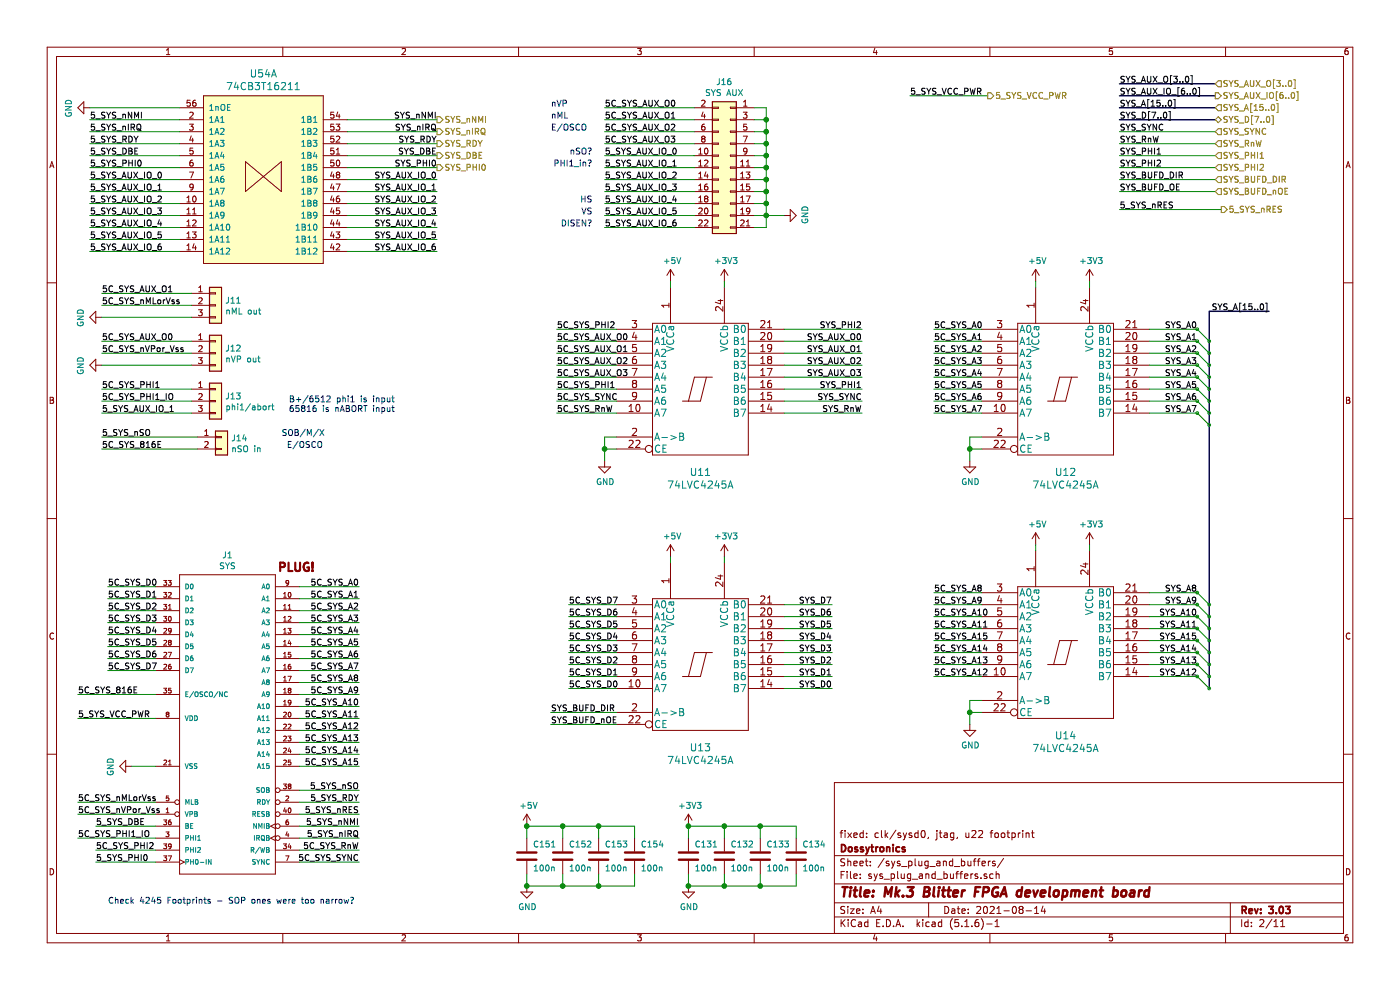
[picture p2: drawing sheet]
EESchema Schematic File Version 4
EELAYER 30 0
EELAYER END
$Descr A4 11693 8268
encoding utf-8
Sheet 2 11
Title "Mk.3 Blitter FPGA development board"
Date "2021-08-14"
Rev "3.03"
Comp "Dossytronics"
Comment1 "fixed: clk/sysd0, jtag, u22 footprint"
Comment2 ""
Comment3 ""
Comment4 ""
$EndDescr
$Comp
L 6502-plug:6502plug J1
U 1 1
P 1900 5800
F 0 "J1" H 1900 6965 50  0000 C CNN
F 1 "SYS" H 1900 6874 50  0000 C CNN
F 2 "mk3blit:DIP-40_W16.51mm_SMDSocket_LongPads-flipped" H 1900 5950 50  0001 C CNN
F 3 "" H 1900 5800 60  0001 C CNN
	1    1900 5800
	-1   0    0    -1  
$EndComp
Text Label 800  6900 0    50   ~ 0
5_SYS_DBE
Wire Wire Line
	800  6900 1300 6900
Text Label 650  6800 0    50   ~ 0
5C_SYS_nVPor_Vss
Text Label 650  6700 0    50   ~ 0
5C_SYS_nMLorVss
$Comp
L power:GND #PWR0101
U 1 1
P 1100 6400
F 0 "#PWR0101" H 1100 6150 50  0001 C CNN
F 1 "GND" H 1105 6227 50  0000 C CNN
F 2 "" H 1100 6400 50  0001 C CNN
F 3 "" H 1100 6400 50  0001 C CNN
	1    1100 6400
	0    1    1    0   
$EndComp
Wire Wire Line
	1100 6400 1300 6400
$Comp
L power:+3V3 #PWR0104
U 1 1
P 9100 4550
AR Path="/5DC0BBBB" Ref="#PWR0104"  Part="1" 
AR Path="/604AA0DD/5DC0BBBB" Ref="#PWR0104"  Part="1" 
F 0 "#PWR0104" H 9100 4400 50  0001 C CNN
F 1 "+3V3" H 9115 4723 50  0000 C CNN
F 2 "" H 9100 4550 50  0001 C CNN
F 3 "" H 9100 4550 50  0001 C CNN
	1    9100 4550
	1    0    0    -1  
$EndComp
Wire Wire Line
	9100 4600 9100 4550
Wire Wire Line
	8650 4600 8650 4550
$Comp
L power:+3V3 #PWR0106
U 1 1
P 9100 2350
AR Path="/5DC1130C" Ref="#PWR0106"  Part="1" 
AR Path="/604AA0DD/5DC1130C" Ref="#PWR0106"  Part="1" 
F 0 "#PWR0106" H 9100 2200 50  0001 C CNN
F 1 "+3V3" H 9115 2523 50  0000 C CNN
F 2 "" H 9100 2350 50  0001 C CNN
F 3 "" H 9100 2350 50  0001 C CNN
	1    9100 2350
	1    0    0    -1  
$EndComp
Wire Wire Line
	9100 2400 9100 2350
Wire Wire Line
	8650 2400 8650 2350
$Comp
L power:GND #PWR0107
U 1 1
P 8100 6050
F 0 "#PWR0107" H 8100 5800 50  0001 C CNN
F 1 "GND" H 8105 5877 50  0000 C CNN
F 2 "" H 8100 6050 50  0001 C CNN
F 3 "" H 8100 6050 50  0001 C CNN
	1    8100 6050
	1    0    0    -1  
$EndComp
Wire Wire Line
	8100 6050 8100 5950
Wire Wire Line
	8100 5850 8200 5850
Wire Wire Line
	8200 5950 8100 5950
Connection ~ 8100 5950
Wire Wire Line
	8100 5950 8100 5850
$Comp
L power:GND #PWR0108
U 1 1
P 8100 3850
F 0 "#PWR0108" H 8100 3600 50  0001 C CNN
F 1 "GND" H 8105 3677 50  0000 C CNN
F 2 "" H 8100 3850 50  0001 C CNN
F 3 "" H 8100 3850 50  0001 C CNN
	1    8100 3850
	1    0    0    -1  
$EndComp
Wire Wire Line
	8100 3850 8100 3750
Wire Wire Line
	8100 3650 8200 3650
Wire Wire Line
	8200 3750 8100 3750
Connection ~ 8100 3750
Wire Wire Line
	8100 3750 8100 3650
Text Label 3000 4900 2    50   ~ 0
5C_SYS_A0
Text Label 3000 5000 2    50   ~ 0
5C_SYS_A1
Text Label 3000 5100 2    50   ~ 0
5C_SYS_A2
Text Label 3000 5200 2    50   ~ 0
5C_SYS_A3
Text Label 3000 5300 2    50   ~ 0
5C_SYS_A4
Text Label 3000 5400 2    50   ~ 0
5C_SYS_A5
Text Label 3000 5500 2    50   ~ 0
5C_SYS_A6
Text Label 3000 5600 2    50   ~ 0
5C_SYS_A7
Text Label 3000 5700 2    50   ~ 0
5C_SYS_A8
Text Label 3000 5800 2    50   ~ 0
5C_SYS_A9
Text Label 3000 5900 2    50   ~ 0
5C_SYS_A10
Text Label 3000 6000 2    50   ~ 0
5C_SYS_A11
Text Label 3000 6100 2    50   ~ 0
5C_SYS_A12
Text Label 3000 6200 2    50   ~ 0
5C_SYS_A13
Text Label 3000 6300 2    50   ~ 0
5C_SYS_A14
Text Label 3000 6400 2    50   ~ 0
5C_SYS_A15
Wire Wire Line
	10000 4950 9600 4950
Wire Wire Line
	10000 5050 9600 5050
Wire Wire Line
	10000 5150 9600 5150
Wire Wire Line
	10000 5250 9600 5250
Text Label 10000 4950 2    50   ~ 0
SYS_A8
Text Label 10000 5050 2    50   ~ 0
SYS_A9
Text Label 10000 5150 2    50   ~ 0
SYS_A10
Text Label 10000 5250 2    50   ~ 0
SYS_A11
Wire Wire Line
	8200 4950 7800 4950
Wire Wire Line
	8200 5050 7800 5050
Wire Wire Line
	8200 5150 7800 5150
Wire Wire Line
	8200 5250 7800 5250
Text Label 7800 4950 0    50   ~ 0
5C_SYS_A8
Text Label 7800 5050 0    50   ~ 0
5C_SYS_A9
Text Label 7800 5150 0    50   ~ 0
5C_SYS_A10
Text Label 7800 5250 0    50   ~ 0
5C_SYS_A11
Wire Wire Line
	8200 2750 7800 2750
Wire Wire Line
	8200 2850 7800 2850
Wire Wire Line
	8200 2950 7800 2950
Wire Wire Line
	8200 3050 7800 3050
Wire Wire Line
	8200 3150 7800 3150
Wire Wire Line
	8200 3250 7800 3250
Wire Wire Line
	8200 3350 7800 3350
Wire Wire Line
	8200 3450 7800 3450
Text Label 7800 2750 0    50   ~ 0
5C_SYS_A0
Text Label 7800 2850 0    50   ~ 0
5C_SYS_A1
Text Label 7800 2950 0    50   ~ 0
5C_SYS_A2
Text Label 7800 3050 0    50   ~ 0
5C_SYS_A3
Text Label 7800 3150 0    50   ~ 0
5C_SYS_A4
Text Label 7800 3250 0    50   ~ 0
5C_SYS_A5
Text Label 7800 3350 0    50   ~ 0
5C_SYS_A6
Text Label 7800 3450 0    50   ~ 0
5C_SYS_A7
Wire Wire Line
	10000 2750 9600 2750
Wire Wire Line
	10000 2850 9600 2850
Wire Wire Line
	10000 2950 9600 2950
Wire Wire Line
	10000 3050 9600 3050
Wire Wire Line
	10000 3150 9600 3150
Wire Wire Line
	10000 3250 9600 3250
Wire Wire Line
	10000 3350 9600 3350
Wire Wire Line
	10000 3450 9600 3450
Text Label 10000 2750 2    50   ~ 0
SYS_A0
Text Label 10000 2850 2    50   ~ 0
SYS_A1
Text Label 10000 2950 2    50   ~ 0
SYS_A2
Text Label 10000 3050 2    50   ~ 0
SYS_A3
Text Label 10000 3150 2    50   ~ 0
SYS_A4
Text Label 10000 3250 2    50   ~ 0
SYS_A5
Text Label 10000 3350 2    50   ~ 0
SYS_A6
Text Label 10000 3450 2    50   ~ 0
SYS_A7
$Comp
L power:+3V3 #PWR0110
U 1 1
P 6050 4650
AR Path="/5DCDAE4B" Ref="#PWR0110"  Part="1" 
AR Path="/604AA0DD/5DCDAE4B" Ref="#PWR0110"  Part="1" 
F 0 "#PWR0110" H 6050 4500 50  0001 C CNN
F 1 "+3V3" H 6065 4823 50  0000 C CNN
F 2 "" H 6050 4650 50  0001 C CNN
F 3 "" H 6050 4650 50  0001 C CNN
	1    6050 4650
	1    0    0    -1  
$EndComp
Wire Wire Line
	6050 4700 6050 4650
Wire Wire Line
	5600 4700 5600 4650
Wire Wire Line
	5150 5750 4750 5750
Wire Wire Line
	5150 5650 4750 5650
Wire Wire Line
	5150 5550 4750 5550
Wire Wire Line
	5150 5450 4750 5450
Wire Wire Line
	5150 5350 4750 5350
Wire Wire Line
	5150 5250 4750 5250
Wire Wire Line
	5150 5150 4750 5150
Wire Wire Line
	5150 5050 4750 5050
Text Label 4750 5750 0    50   ~ 0
5C_SYS_D0
Text Label 4750 5650 0    50   ~ 0
5C_SYS_D1
Text Label 4750 5550 0    50   ~ 0
5C_SYS_D2
Text Label 4750 5450 0    50   ~ 0
5C_SYS_D3
Text Label 4750 5350 0    50   ~ 0
5C_SYS_D4
Text Label 4750 5250 0    50   ~ 0
5C_SYS_D5
Text Label 4750 5150 0    50   ~ 0
5C_SYS_D6
Text Label 4750 5050 0    50   ~ 0
5C_SYS_D7
Wire Wire Line
	1300 4900 900  4900
Wire Wire Line
	1300 5000 900  5000
Wire Wire Line
	1300 5100 900  5100
Wire Wire Line
	1300 5200 900  5200
Wire Wire Line
	1300 5300 900  5300
Wire Wire Line
	1300 5400 900  5400
Wire Wire Line
	1300 5500 900  5500
Wire Wire Line
	1300 5600 900  5600
Text Label 900  4900 0    50   ~ 0
5C_SYS_D0
Text Label 900  5000 0    50   ~ 0
5C_SYS_D1
Text Label 900  5100 0    50   ~ 0
5C_SYS_D2
Text Label 900  5200 0    50   ~ 0
5C_SYS_D3
Text Label 900  5300 0    50   ~ 0
5C_SYS_D4
Text Label 900  5400 0    50   ~ 0
5C_SYS_D5
Text Label 900  5500 0    50   ~ 0
5C_SYS_D6
Text Label 900  5600 0    50   ~ 0
5C_SYS_D7
Wire Wire Line
	800  7100 1300 7100
Text Label 650  7000 0    50   ~ 0
5C_SYS_PHI1_IO
Text Label 800  7100 0    50   ~ 0
5C_SYS_PHI2
Text Label 3000 7100 2    50   ~ 0
5C_SYS_RnW
Text Label 3000 7200 2    50   ~ 0
5C_SYS_SYNC
Text Label 4600 6050 0    50   ~ 0
SYS_BUFD_nOE
Text Label 4600 5950 0    50   ~ 0
SYS_BUFD_DIR
$Comp
L 74lvc4245:74LVC4245A U11
U 1 1
P 5850 3250
F 0 "U11" H 5850 2559 60  0000 C CNN
F 1 "74LVC4245A" H 5850 2453 60  0000 C CNN
F 2 "Housings_SSOP:TSSOP-24_4.4x7.8mm_Pitch0.65mm" H 5850 3250 60  0001 C CNN
F 3 "" H 5850 3250 60  0000 C CNN
	1    5850 3250
	1    0    0    -1  
$EndComp
$Comp
L power:+3V3 #PWR0112
U 1 1
P 6050 2350
AR Path="/5DE1AF7A" Ref="#PWR0112"  Part="1" 
AR Path="/604AA0DD/5DE1AF7A" Ref="#PWR0112"  Part="1" 
F 0 "#PWR0112" H 6050 2200 50  0001 C CNN
F 1 "+3V3" H 6065 2523 50  0000 C CNN
F 2 "" H 6050 2350 50  0001 C CNN
F 3 "" H 6050 2350 50  0001 C CNN
	1    6050 2350
	1    0    0    -1  
$EndComp
Wire Wire Line
	6050 2400 6050 2350
Wire Wire Line
	5600 2400 5600 2350
Wire Wire Line
	7200 3350 6550 3350
Wire Wire Line
	7200 2750 6550 2750
Text Label 7200 3250 2    50   ~ 0
SYS_PHI1
Text Label 7200 2750 2    50   ~ 0
SYS_PHI2
Wire Wire Line
	4650 3350 5150 3350
Wire Wire Line
	4650 2750 5150 2750
Text Label 4650 3250 0    50   ~ 0
5C_SYS_PHI1
Text Label 4650 2750 0    50   ~ 0
5C_SYS_PHI2
$Comp
L power:GND #PWR0113
U 1 1
P 5050 3850
F 0 "#PWR0113" H 5050 3600 50  0001 C CNN
F 1 "GND" H 5055 3677 50  0000 C CNN
F 2 "" H 5050 3850 50  0001 C CNN
F 3 "" H 5050 3850 50  0001 C CNN
	1    5050 3850
	1    0    0    -1  
$EndComp
Wire Wire Line
	5050 3850 5050 3750
Wire Wire Line
	5050 3650 5150 3650
Wire Wire Line
	5150 3750 5050 3750
Connection ~ 5050 3750
Wire Wire Line
	5050 3750 5050 3650
Text Label 7200 3350 2    50   ~ 0
SYS_SYNC
Text Label 7200 3450 2    50   ~ 0
SYS_RnW
Text Label 4650 3450 0    50   ~ 0
5C_SYS_RnW
Text Label 4650 3350 0    50   ~ 0
5C_SYS_SYNC
Wire Wire Line
	4650 3250 5150 3250
Wire Wire Line
	4650 3450 5150 3450
Wire Wire Line
	6550 3250 7200 3250
Wire Wire Line
	6550 3450 7200 3450
$Comp
L power:+3V3 #PWR0115
U 1 1
P 5750 6900
AR Path="/5DFF340B" Ref="#PWR0115"  Part="1" 
AR Path="/604AA0DD/5DFF340B" Ref="#PWR0115"  Part="1" 
F 0 "#PWR0115" H 5750 6750 50  0001 C CNN
F 1 "+3V3" H 5765 7073 50  0000 C CNN
F 2 "" H 5750 6900 50  0001 C CNN
F 3 "" H 5750 6900 50  0001 C CNN
	1    5750 6900
	1    0    0    -1  
$EndComp
$Comp
L Device:C C151
U 1 1
P 4400 7150
F 0 "C151" H 4450 7250 50  0000 L CNN
F 1 "100n" H 4450 7050 50  0000 L CNN
F 2 "Capacitors_SMD:C_0805" H 4438 7000 50  0001 C CNN
F 3 "~" H 4400 7150 50  0001 C CNN
	1    4400 7150
	1    0    0    -1  
$EndComp
$Comp
L Device:C C152
U 1 1
P 4700 7150
F 0 "C152" H 4750 7250 50  0000 L CNN
F 1 "100n" H 4750 7050 50  0000 L CNN
F 2 "Capacitors_SMD:C_0805" H 4738 7000 50  0001 C CNN
F 3 "~" H 4700 7150 50  0001 C CNN
	1    4700 7150
	1    0    0    -1  
$EndComp
$Comp
L Device:C C153
U 1 1
P 5000 7150
F 0 "C153" H 5050 7250 50  0000 L CNN
F 1 "100n" H 5050 7050 50  0000 L CNN
F 2 "Capacitors_SMD:C_0805" H 5038 7000 50  0001 C CNN
F 3 "~" H 5000 7150 50  0001 C CNN
	1    5000 7150
	1    0    0    -1  
$EndComp
$Comp
L Device:C C154
U 1 1
P 5300 7150
F 0 "C154" H 5350 7250 50  0000 L CNN
F 1 "100n" H 5350 7050 50  0000 L CNN
F 2 "Capacitors_SMD:C_0805" H 5338 7000 50  0001 C CNN
F 3 "~" H 5300 7150 50  0001 C CNN
	1    5300 7150
	1    0    0    -1  
$EndComp
$Comp
L Device:C C131
U 1 1
P 5750 7150
F 0 "C131" H 5800 7250 50  0000 L CNN
F 1 "100n" H 5800 7050 50  0000 L CNN
F 2 "Capacitors_SMD:C_0805" H 5788 7000 50  0001 C CNN
F 3 "~" H 5750 7150 50  0001 C CNN
	1    5750 7150
	1    0    0    -1  
$EndComp
$Comp
L Device:C C132
U 1 1
P 6050 7150
F 0 "C132" H 6100 7250 50  0000 L CNN
F 1 "100n" H 6100 7050 50  0000 L CNN
F 2 "Capacitors_SMD:C_0805" H 6088 7000 50  0001 C CNN
F 3 "~" H 6050 7150 50  0001 C CNN
	1    6050 7150
	1    0    0    -1  
$EndComp
$Comp
L Device:C C133
U 1 1
P 6350 7150
F 0 "C133" H 6400 7250 50  0000 L CNN
F 1 "100n" H 6400 7050 50  0000 L CNN
F 2 "Capacitors_SMD:C_0805" H 6388 7000 50  0001 C CNN
F 3 "~" H 6350 7150 50  0001 C CNN
	1    6350 7150
	1    0    0    -1  
$EndComp
$Comp
L Device:C C134
U 1 1
P 6650 7150
F 0 "C134" H 6700 7250 50  0000 L CNN
F 1 "100n" H 6700 7050 50  0000 L CNN
F 2 "Capacitors_SMD:C_0805" H 6688 7000 50  0001 C CNN
F 3 "~" H 6650 7150 50  0001 C CNN
	1    6650 7150
	1    0    0    -1  
$EndComp
Wire Wire Line
	5300 7000 5300 6900
Wire Wire Line
	5300 6900 5000 6900
Wire Wire Line
	4400 6900 4400 7000
Wire Wire Line
	4700 7000 4700 6900
Connection ~ 4700 6900
Wire Wire Line
	4700 6900 4400 6900
Wire Wire Line
	5000 7000 5000 6900
Connection ~ 5000 6900
Wire Wire Line
	5000 6900 4700 6900
$Comp
L power:GND #PWR0116
U 1 1
P 4400 7400
F 0 "#PWR0116" H 4400 7150 50  0001 C CNN
F 1 "GND" H 4405 7227 50  0000 C CNN
F 2 "" H 4400 7400 50  0001 C CNN
F 3 "" H 4400 7400 50  0001 C CNN
	1    4400 7400
	1    0    0    -1  
$EndComp
Wire Wire Line
	4400 7400 4700 7400
Wire Wire Line
	5300 7400 5300 7300
Wire Wire Line
	5000 7300 5000 7400
Connection ~ 5000 7400
Wire Wire Line
	5000 7400 5300 7400
Wire Wire Line
	4700 7300 4700 7400
Connection ~ 4700 7400
Wire Wire Line
	4700 7400 5000 7400
Wire Wire Line
	4400 7300 4400 7400
$Comp
L power:GND #PWR0117
U 1 1
P 5750 7400
F 0 "#PWR0117" H 5750 7150 50  0001 C CNN
F 1 "GND" H 5755 7227 50  0000 C CNN
F 2 "" H 5750 7400 50  0001 C CNN
F 3 "" H 5750 7400 50  0001 C CNN
	1    5750 7400
	1    0    0    -1  
$EndComp
Wire Wire Line
	5750 7400 6050 7400
Wire Wire Line
	6650 7400 6650 7300
Wire Wire Line
	6350 7300 6350 7400
Connection ~ 6350 7400
Wire Wire Line
	6350 7400 6650 7400
Wire Wire Line
	6050 7300 6050 7400
Connection ~ 6050 7400
Wire Wire Line
	6050 7400 6350 7400
Wire Wire Line
	5750 7300 5750 7400
Wire Wire Line
	6650 7000 6650 6900
Wire Wire Line
	6650 6900 6350 6900
Wire Wire Line
	5750 6900 5750 7000
Wire Wire Line
	6050 7000 6050 6900
Connection ~ 6050 6900
Wire Wire Line
	6050 6900 5750 6900
Wire Wire Line
	6350 7000 6350 6900
Connection ~ 6350 6900
Wire Wire Line
	6350 6900 6050 6900
Text Label 7800 5350 0    50   ~ 0
5C_SYS_A15
Text Label 7800 5450 0    50   ~ 0
5C_SYS_A14
Text Label 7800 5550 0    50   ~ 0
5C_SYS_A13
Text Label 7800 5650 0    50   ~ 0
5C_SYS_A12
Wire Wire Line
	8200 5650 7800 5650
Wire Wire Line
	8200 5550 7800 5550
Wire Wire Line
	8200 5450 7800 5450
Wire Wire Line
	8200 5350 7800 5350
Text Label 10000 5350 2    50   ~ 0
SYS_A15
Text Label 10000 5450 2    50   ~ 0
SYS_A14
Text Label 10000 5550 2    50   ~ 0
SYS_A13
Text Label 10000 5650 2    50   ~ 0
SYS_A12
Wire Wire Line
	10000 5650 9600 5650
Wire Wire Line
	10000 5550 9600 5550
Wire Wire Line
	10000 5450 9600 5450
Wire Wire Line
	10000 5350 9600 5350
$Comp
L 74lvc4245:74LVC4245A U13
U 1 1
P 5850 5550
F 0 "U13" H 5850 4859 60  0000 C CNN
F 1 "74LVC4245A" H 5850 4753 60  0000 C CNN
F 2 "Housings_SSOP:TSSOP-24_4.4x7.8mm_Pitch0.65mm" H 5850 5550 60  0001 C CNN
F 3 "" H 5850 5550 60  0000 C CNN
	1    5850 5550
	1    0    0    -1  
$EndComp
$Comp
L 74lvc4245:74LVC4245A U12
U 1 1
P 8900 3250
F 0 "U12" H 8900 2559 60  0000 C CNN
F 1 "74LVC4245A" H 8900 2453 60  0000 C CNN
F 2 "Housings_SSOP:TSSOP-24_4.4x7.8mm_Pitch0.65mm" H 8900 3250 60  0001 C CNN
F 3 "" H 8900 3250 60  0000 C CNN
	1    8900 3250
	1    0    0    -1  
$EndComp
$Comp
L 74lvc4245:74LVC4245A U14
U 1 1
P 8900 5450
F 0 "U14" H 8900 4759 60  0000 C CNN
F 1 "74LVC4245A" H 8900 4653 60  0000 C CNN
F 2 "Housings_SSOP:TSSOP-24_4.4x7.8mm_Pitch0.65mm" H 8900 5450 60  0001 C CNN
F 3 "" H 8900 5450 60  0000 C CNN
	1    8900 5450
	1    0    0    -1  
$EndComp
Wire Wire Line
	800  7200 1300 7200
Text Label 800  7200 0    50   ~ 0
5_SYS_PHI0
Text Label 3000 6600 2    50   ~ 0
5_SYS_nSO
Text Label 3000 6700 2    50   ~ 0
5_SYS_RDY
Text Label 3000 6800 2    50   ~ 0
5_SYS_nRES
Text Label 3000 6900 2    50   ~ 0
5_SYS_nNMI
Text Label 3000 7000 2    50   ~ 0
5_SYS_nIRQ
Wire Wire Line
	2500 4900 3000 4900
Wire Wire Line
	2500 5000 3000 5000
Wire Wire Line
	2500 5100 3000 5100
Wire Wire Line
	2500 5200 3000 5200
Wire Wire Line
	2500 5300 3000 5300
Wire Wire Line
	2500 5400 3000 5400
Wire Wire Line
	2500 5500 3000 5500
Wire Wire Line
	2500 5600 3000 5600
Wire Wire Line
	2500 5700 3000 5700
Wire Wire Line
	2500 5800 3000 5800
Wire Wire Line
	2500 5900 3000 5900
Wire Wire Line
	2500 6000 3000 6000
Wire Wire Line
	2500 6100 3000 6100
Wire Wire Line
	2500 6200 3000 6200
Wire Wire Line
	2500 6300 3000 6300
Wire Wire Line
	2500 6400 3000 6400
Wire Wire Line
	2500 6600 3000 6600
Wire Wire Line
	2500 6700 3000 6700
Wire Wire Line
	2500 6800 3000 6800
Wire Wire Line
	2500 6900 3000 6900
Wire Wire Line
	2500 7000 3000 7000
Wire Wire Line
	2500 7100 3000 7100
Wire Wire Line
	2500 7200 3000 7200
Wire Wire Line
	4600 5950 5150 5950
Wire Wire Line
	4600 6050 5150 6050
Wire Wire Line
	650  6700 1300 6700
Wire Wire Line
	650  6800 1300 6800
Wire Wire Line
	6550 3050 7200 3050
Wire Wire Line
	6550 3150 7200 3150
Text Label 5050 1100 0    50   ~ 0
5C_SYS_AUX_O2
Text Label 5050 1200 0    50   ~ 0
5C_SYS_AUX_O3
$Comp
L Connector_Generic:Conn_01x03 J11
U 1 1
P 1800 2550
F 0 "J11" H 1880 2592 50  0000 L CNN
F 1 "nML out" H 1880 2501 50  0000 L CNN
F 2 "Connector_PinHeader_2.54mm:PinHeader_1x03_P2.54mm_Vertical" H 1800 2550 50  0001 C CNN
F 3 "~" H 1800 2550 50  0001 C CNN
	1    1800 2550
	1    0    0    -1  
$EndComp
$Comp
L Connector_Generic:Conn_01x03 J12
U 1 1
P 1800 2950
F 0 "J12" H 1880 2992 50  0000 L CNN
F 1 "nVP out" H 1880 2901 50  0000 L CNN
F 2 "Connector_PinHeader_2.54mm:PinHeader_1x03_P2.54mm_Vertical" H 1800 2950 50  0001 C CNN
F 3 "~" H 1800 2950 50  0001 C CNN
	1    1800 2950
	1    0    0    -1  
$EndComp
Text Label 850  2450 0    50   ~ 0
5C_SYS_AUX_O1
Text Label 850  2950 0    50   ~ 0
5C_SYS_nVPor_Vss
$Comp
L power:GND #PWR0118
U 1 1
P 850 3050
F 0 "#PWR0118" H 850 2800 50  0001 C CNN
F 1 "GND" H 855 2877 50  0000 C CNN
F 2 "" H 850 3050 50  0001 C CNN
F 3 "" H 850 3050 50  0001 C CNN
	1    850  3050
	0    1    1    0   
$EndComp
$Comp
L power:GND #PWR0119
U 1 1
P 850 2650
F 0 "#PWR0119" H 850 2400 50  0001 C CNN
F 1 "GND" H 855 2477 50  0000 C CNN
F 2 "" H 850 2650 50  0001 C CNN
F 3 "" H 850 2650 50  0001 C CNN
	1    850  2650
	0    1    1    0   
$EndComp
Wire Wire Line
	850  2650 1600 2650
Wire Wire Line
	850  2850 1600 2850
Wire Wire Line
	1600 2950 850  2950
Wire Wire Line
	850  3050 1600 3050
Text HLabel 10150 900  2    50   Input ~ 0
SYS_A[15..0]
Text HLabel 10150 1000 2    50   BiDi ~ 0
SYS_D[7..0]
Text Label 9350 900  0    50   ~ 0
SYS_A[15..0]
Wire Bus Line
	9350 900  10150 900 
Wire Bus Line
	9350 1000 10150 1000
Text Label 9350 1000 0    50   ~ 0
SYS_D[7..0]
Text Label 9350 1300 0    50   ~ 0
SYS_PHI1
Text Label 9350 1400 0    50   ~ 0
SYS_PHI2
Text Label 9350 1100 0    50   ~ 0
SYS_SYNC
Text Label 9350 1200 0    50   ~ 0
SYS_RnW
Text Label 9350 700  0    50   ~ 0
SYS_AUX_O[3..0]
Text HLabel 10150 700  2    50   Input ~ 0
SYS_AUX_O[3..0]
Text HLabel 10150 1100 2    50   Input ~ 0
SYS_SYNC
Text HLabel 10150 1200 2    50   Input ~ 0
SYS_RnW
Text HLabel 10150 1300 2    50   Input ~ 0
SYS_PHI1
Text HLabel 10150 1400 2    50   Input ~ 0
SYS_PHI2
Text Label 9350 1500 0    50   ~ 0
SYS_BUFD_DIR
Text Label 9350 1600 0    50   ~ 0
SYS_BUFD_OE
Text HLabel 10150 1500 2    50   Input ~ 0
SYS_BUFD_DIR
Text HLabel 10150 1600 2    50   Input ~ 0
SYS_BUFD_nOE
Text Label 9350 800  0    50   ~ 0
SYS_AUX_IO_[6..0]
Text HLabel 10150 800  2    50   Output ~ 0
SYS_AUX_IO[6..0]
Wire Bus Line
	9350 700  10150 700 
Wire Bus Line
	9350 800  10150 800 
Wire Wire Line
	9350 1100 10150 1100
Wire Wire Line
	9350 1200 10150 1200
Wire Wire Line
	9350 1300 10150 1300
Wire Wire Line
	9350 1400 10150 1400
Wire Wire Line
	9350 1500 10150 1500
Wire Wire Line
	9350 1600 10150 1600
Wire Wire Line
	4650 2850 5150 2850
Wire Wire Line
	5150 2950 4650 2950
Text Label 4650 2850 0    50   ~ 0
5C_SYS_AUX_O0
Text Label 4650 2950 0    50   ~ 0
5C_SYS_AUX_O1
Wire Wire Line
	6550 2850 7200 2850
Wire Wire Line
	6550 2950 7200 2950
Text Label 7200 2850 2    50   ~ 0
SYS_AUX_O0
Text Label 7200 2950 2    50   ~ 0
SYS_AUX_O1
Text Label 7200 3050 2    50   ~ 0
SYS_AUX_O2
Text Label 7200 3150 2    50   ~ 0
SYS_AUX_O3
Wire Wire Line
	5050 1300 5800 1300
Wire Wire Line
	5050 1400 5800 1400
Wire Wire Line
	5050 1100 5800 1100
Wire Wire Line
	5050 1200 5800 1200
Wire Wire Line
	5050 1500 5800 1500
Wire Wire Line
	5050 1600 5800 1600
Wire Wire Line
	5050 1700 5800 1700
Wire Wire Line
	5050 1800 5800 1800
Wire Wire Line
	4650 3050 5150 3050
Wire Wire Line
	5150 3150 4650 3150
Text Label 4650 3050 0    50   ~ 0
5C_SYS_AUX_O2
Text Label 4650 3150 0    50   ~ 0
5C_SYS_AUX_O3
Text Label 5050 1300 0    50   ~ 0
5_SYS_AUX_IO_0
Text Label 5050 1400 0    50   ~ 0
5_SYS_AUX_IO_1
Text Label 5050 1500 0    50   ~ 0
5_SYS_AUX_IO_2
Text Label 5050 1600 0    50   ~ 0
5_SYS_AUX_IO_3
Text Label 5050 1700 0    50   ~ 0
5_SYS_AUX_IO_4
Text Label 850  3450 0    50   ~ 0
5_SYS_AUX_IO_1
Text Label 650  6000 0    50   ~ 0
5_SYS_VCC_PWR
Wire Wire Line
	650  6000 1300 6000
Text Label 7600 800  0    50   ~ 0
5_SYS_VCC_PWR
Text HLabel 8250 800  2    50   Output ~ 0
5_SYS_VCC_PWR
Wire Wire Line
	7600 800  8250 800 
$Comp
L Connector_Generic:Conn_01x03 J13
U 1 1
P 1800 3350
F 0 "J13" H 1880 3392 50  0000 L CNN
F 1 "phi1/abort" H 1880 3301 50  0000 L CNN
F 2 "Connector_PinHeader_2.54mm:PinHeader_1x03_P2.54mm_Vertical" H 1800 3350 50  0001 C CNN
F 3 "~" H 1800 3350 50  0001 C CNN
	1    1800 3350
	1    0    0    -1  
$EndComp
Text Notes 3300 3450 2    50   ~ 0
B+/6512 phi1 is input\n65816 is nABORT input
Wire Wire Line
	1600 2550 850  2550
Wire Wire Line
	850  2450 1600 2450
Text Label 850  2850 0    50   ~ 0
5C_SYS_AUX_O0
Text Label 850  2550 0    50   ~ 0
5C_SYS_nMLorVss
Wire Wire Line
	850  3450 1600 3450
Wire Wire Line
	1600 3350 850  3350
Wire Wire Line
	850  3250 1600 3250
Wire Wire Line
	650  7000 1300 7000
Text Label 850  3350 0    50   ~ 0
5C_SYS_PHI1_IO
Text Label 850  3250 0    50   ~ 0
5C_SYS_PHI1
Text Label 5050 1800 0    50   ~ 0
5_SYS_AUX_IO_5
Text Notes 4950 1700 2    50   ~ 0
HS
Text Notes 4950 1800 2    50   ~ 0
VS
Text Notes 4950 1900 2    50   ~ 0
DISEN?
Text Notes 4950 1400 2    50   ~ 0
PHI1_in?
$Comp
L power:+5V #PWR0103
U 1 1
P 5600 2350
F 0 "#PWR0103" H 5600 2200 50  0001 C CNN
F 1 "+5V" H 5615 2523 50  0000 C CNN
F 2 "" H 5600 2350 50  0001 C CNN
F 3 "" H 5600 2350 50  0001 C CNN
	1    5600 2350
	1    0    0    -1  
$EndComp
$Comp
L power:+5V #PWR0105
U 1 1
P 8650 2350
F 0 "#PWR0105" H 8650 2200 50  0001 C CNN
F 1 "+5V" H 8665 2523 50  0000 C CNN
F 2 "" H 8650 2350 50  0001 C CNN
F 3 "" H 8650 2350 50  0001 C CNN
	1    8650 2350
	1    0    0    -1  
$EndComp
$Comp
L power:+5V #PWR0109
U 1 1
P 8650 4550
F 0 "#PWR0109" H 8650 4400 50  0001 C CNN
F 1 "+5V" H 8665 4723 50  0000 C CNN
F 2 "" H 8650 4550 50  0001 C CNN
F 3 "" H 8650 4550 50  0001 C CNN
	1    8650 4550
	1    0    0    -1  
$EndComp
$Comp
L power:+5V #PWR0111
U 1 1
P 5600 4650
F 0 "#PWR0111" H 5600 4500 50  0001 C CNN
F 1 "+5V" H 5615 4823 50  0000 C CNN
F 2 "" H 5600 4650 50  0001 C CNN
F 3 "" H 5600 4650 50  0001 C CNN
	1    5600 4650
	1    0    0    -1  
$EndComp
$Comp
L power:+5V #PWR0114
U 1 1
P 4400 6900
F 0 "#PWR0114" H 4400 6750 50  0001 C CNN
F 1 "+5V" H 4415 7073 50  0000 C CNN
F 2 "" H 4400 6900 50  0001 C CNN
F 3 "" H 4400 6900 50  0001 C CNN
	1    4400 6900
	1    0    0    -1  
$EndComp
Connection ~ 4400 6900
Connection ~ 4400 7400
Text Notes 2350 3650 0    50   ~ 0
SOB/M/X
Text Label 850  3650 0    50   ~ 0
5_SYS_nSO
$Comp
L Connector_Generic:Conn_01x02 J14
U 1 1
P 1850 3650
F 0 "J14" H 1930 3642 50  0000 L CNN
F 1 "nSO in" H 1930 3551 50  0000 L CNN
F 2 "Connector_PinHeader_2.54mm:PinHeader_1x02_P2.54mm_Vertical" H 1850 3650 50  0001 C CNN
F 3 "~" H 1850 3650 50  0001 C CNN
	1    1850 3650
	1    0    0    -1  
$EndComp
Text Notes 4950 1300 2    50   ~ 0
nSO?
Wire Wire Line
	5050 900  5800 900 
Text Label 5050 900  0    50   ~ 0
5C_SYS_AUX_O0
Text Label 5050 1000 0    50   ~ 0
5C_SYS_AUX_O1
Wire Wire Line
	5050 1000 5800 1000
Text Notes 4600 1000 0    50   ~ 0
nML
Text Notes 4600 900  0    50   ~ 0
nVP
$Comp
L power:GND #PWR0159
U 1 1
P 6550 1800
F 0 "#PWR0159" H 6550 1550 50  0001 C CNN
F 1 "GND" H 6555 1627 50  0000 C CNN
F 2 "" H 6550 1800 50  0001 C CNN
F 3 "" H 6550 1800 50  0001 C CNN
	1    6550 1800
	0    -1   -1   0   
$EndComp
Wire Wire Line
	6550 1800 6400 1800
Wire Wire Line
	6300 900  6400 900 
Wire Wire Line
	6400 900  6400 1000
Connection ~ 6400 1800
Wire Wire Line
	6400 1800 6300 1800
Wire Wire Line
	6300 1700 6400 1700
Connection ~ 6400 1700
Wire Wire Line
	6400 1700 6400 1800
Wire Wire Line
	6300 1600 6400 1600
Connection ~ 6400 1600
Wire Wire Line
	6400 1600 6400 1700
Wire Wire Line
	6300 1500 6400 1500
Connection ~ 6400 1500
Wire Wire Line
	6400 1500 6400 1600
Wire Wire Line
	6300 1400 6400 1400
Connection ~ 6400 1400
Wire Wire Line
	6400 1400 6400 1500
Wire Wire Line
	6300 1300 6400 1300
Connection ~ 6400 1300
Wire Wire Line
	6400 1300 6400 1400
Wire Wire Line
	6300 1200 6400 1200
Connection ~ 6400 1200
Wire Wire Line
	6400 1200 6400 1300
Wire Wire Line
	6300 1100 6400 1100
Connection ~ 6400 1100
Wire Wire Line
	6400 1100 6400 1200
Wire Wire Line
	6300 1000 6400 1000
Connection ~ 6400 1000
Wire Wire Line
	6400 1000 6400 1100
Wire Wire Line
	850  3650 1650 3650
Wire Wire Line
	850  3750 1650 3750
$Comp
L 74cb3t16211:74CB3T16211 U?
U 1 1
P 2200 2500
AR Path="/6045FF62/6062A0BF/605FCE89" Ref="U?"  Part="2" 
AR Path="/604AA0DD/605FCE89" Ref="U54"  Part="1" 
F 0 "U54" H 2200 4387 60  0000 C CNN
F 1 "74CB3T16211" H 2200 4281 60  0000 C CNN
F 2 "Housings_SSOP:TSSOP-56_6.1x14mm_Pitch0.5mm" H 2200 2500 60  0001 C CNN
F 3 "" H 2200 2500 60  0001 C CNN
	1    2200 2500
	1    0    0    -1  
$EndComp
Text Label 9350 1750 0    50   ~ 0
5_SYS_nRES
Text Label 750  1000 0    50   ~ 0
5_SYS_nNMI
Text Label 750  1100 0    50   ~ 0
5_SYS_nIRQ
Wire Wire Line
	750  2100 1500 2100
Wire Wire Line
	750  1100 1500 1100
Wire Wire Line
	750  1000 1500 1000
Wire Wire Line
	750  1500 1500 1500
Wire Wire Line
	750  1600 1500 1600
Wire Wire Line
	750  1700 1500 1700
Wire Wire Line
	750  1800 1500 1800
Wire Wire Line
	750  1900 1500 1900
Wire Wire Line
	750  2000 1500 2000
$Comp
L power:GND #PWR0178
U 1 1
P 750 900
AR Path="/604AA0DD/605FCEA2" Ref="#PWR0178"  Part="1" 
AR Path="/6045FF62/6062A0BF/605FCEA2" Ref="#PWR?"  Part="1" 
F 0 "#PWR0178" H 750 650 50  0001 C CNN
F 1 "GND" H 755 727 50  0000 C CNN
F 2 "" H 750 900 50  0001 C CNN
F 3 "" H 750 900 50  0001 C CNN
	1    750  900 
	0    1    1    0   
$EndComp
Text Label 750  1500 0    50   ~ 0
5_SYS_AUX_IO_0
Text Label 750  1600 0    50   ~ 0
5_SYS_AUX_IO_1
Text Label 750  1700 0    50   ~ 0
5_SYS_AUX_IO_2
Text Label 750  1800 0    50   ~ 0
5_SYS_AUX_IO_3
Text Label 750  1900 0    50   ~ 0
5_SYS_AUX_IO_4
Text Label 750  2000 0    50   ~ 0
5_SYS_AUX_IO_5
Text Label 3650 1200 2    50   ~ 0
SYS_RDY
Text Label 3650 1000 2    50   ~ 0
SYS_nNMI
Text Label 3650 1100 2    50   ~ 0
SYS_nIRQ
Text Label 3650 1400 2    50   ~ 0
SYS_PHI0
Text Label 3650 1300 2    50   ~ 0
SYS_DBE
Wire Wire Line
	3650 1200 2900 1200
Wire Wire Line
	3650 2100 2900 2100
Wire Wire Line
	3650 1000 2900 1000
Wire Wire Line
	3650 1100 2900 1100
Wire Wire Line
	3650 1400 2900 1400
Wire Wire Line
	3650 1300 2900 1300
Wire Wire Line
	3650 1500 2900 1500
Wire Wire Line
	3650 1600 2900 1600
Wire Wire Line
	3650 1700 2900 1700
Wire Wire Line
	3650 1800 2900 1800
Wire Wire Line
	3650 1900 2900 1900
Wire Wire Line
	3650 2000 2900 2000
Text Label 3650 1500 2    50   ~ 0
SYS_AUX_IO_0
Text Label 3650 1600 2    50   ~ 0
SYS_AUX_IO_1
Text Label 3650 1700 2    50   ~ 0
SYS_AUX_IO_2
Text Label 3650 1800 2    50   ~ 0
SYS_AUX_IO_3
Text Label 3650 1900 2    50   ~ 0
SYS_AUX_IO_4
Text Label 3650 2000 2    50   ~ 0
SYS_AUX_IO_5
Text HLabel 3650 1200 2    50   Output ~ 0
SYS_RDY
Text HLabel 10200 1750 2    50   Output ~ 0
5_SYS_nRES
Text HLabel 3650 1000 2    50   Output ~ 0
SYS_nNMI
Text HLabel 3650 1100 2    50   Output ~ 0
SYS_nIRQ
Text HLabel 3650 1400 2    50   Output ~ 0
SYS_PHI0
Text HLabel 3650 1300 2    50   Output ~ 0
SYS_DBE
Connection ~ 5750 6900
Connection ~ 5750 7400
Text Label 10600 2600 2    50   ~ 0
SYS_A[15..0]
Entry Wire Line
	10000 2750 10100 2850
Entry Wire Line
	10000 2850 10100 2950
Entry Wire Line
	10000 2950 10100 3050
Entry Wire Line
	10000 3050 10100 3150
Entry Wire Line
	10000 3150 10100 3250
Entry Wire Line
	10000 3250 10100 3350
Entry Wire Line
	10000 3350 10100 3450
Entry Wire Line
	10000 3450 10100 3550
Entry Wire Line
	10000 4950 10100 5050
Entry Wire Line
	10000 5050 10100 5150
Entry Wire Line
	10000 5150 10100 5250
Entry Wire Line
	10000 5250 10100 5350
Entry Wire Line
	10000 5350 10100 5450
Entry Wire Line
	10000 5450 10100 5550
Entry Wire Line
	10000 5550 10100 5650
Entry Wire Line
	10000 5650 10100 5750
Wire Bus Line
	10100 2600 10600 2600
Wire Wire Line
	9350 1750 10200 1750
Text Label 750  2100 0    50   ~ 0
5_SYS_AUX_IO_6
Text Label 3650 2100 2    50   ~ 0
SYS_AUX_IO_6
$Comp
L Connector_Generic:Conn_02x11_Odd_Even J16
U 1 1
P 6100 1400
F 0 "J16" H 6150 2117 50  0000 C CNN
F 1 "SYS AUX" H 6150 2026 50  0000 C CNN
F 2 "Connector_PinHeader_2.54mm:PinHeader_2x11_P2.54mm_Vertical" H 6100 1400 50  0001 C CNN
F 3 "~" H 6100 1400 50  0001 C CNN
	1    6100 1400
	-1   0    0    -1  
$EndComp
Wire Wire Line
	5050 1900 5800 1900
Text Label 5050 1900 0    50   ~ 0
5_SYS_AUX_IO_6
Wire Wire Line
	6300 1900 6400 1900
Wire Wire Line
	6400 1900 6400 1800
Wire Wire Line
	6950 5750 6550 5750
Wire Wire Line
	6950 5650 6550 5650
Wire Wire Line
	6950 5550 6550 5550
Wire Wire Line
	6950 5450 6550 5450
Wire Wire Line
	6950 5350 6550 5350
Wire Wire Line
	6950 5250 6550 5250
Wire Wire Line
	6950 5150 6550 5150
Wire Wire Line
	6950 5050 6550 5050
Text Label 6950 5750 2    50   ~ 0
SYS_D0
Text Label 6950 5650 2    50   ~ 0
SYS_D1
Text Label 6950 5550 2    50   ~ 0
SYS_D2
Text Label 6950 5450 2    50   ~ 0
SYS_D3
Text Label 6950 5350 2    50   ~ 0
SYS_D4
Text Label 6950 5250 2    50   ~ 0
SYS_D5
Text Label 6950 5150 2    50   ~ 0
SYS_D6
Text Label 6950 5050 2    50   ~ 0
SYS_D7
Wire Wire Line
	750  900  1500 900 
Wire Wire Line
	750  1300 1500 1300
Wire Wire Line
	750  1400 1500 1400
Wire Wire Line
	750  1200 1500 1200
Text Label 750  1300 0    50   ~ 0
5_SYS_DBE
Text Label 750  1400 0    50   ~ 0
5_SYS_PHI0
Text Label 750  1200 0    50   ~ 0
5_SYS_RDY
Text Notes 4600 1100 0    50   ~ 0
E/OSCO
Wire Wire Line
	1300 5800 650  5800
Text Label 650  5800 0    50   ~ 0
5C_SYS_816E
Text Notes 900  7800 0    50   ~ 0
Check 4245 Footprints - SOP ones were too narrow?\n\n\n\n
Text Notes 2700 3750 2    50   ~ 0
E/OSCO
Text Label 850  3750 0    50   ~ 0
5C_SYS_816E
Wire Bus Line
	10100 2600 10100 5750
$EndSCHEMATC
